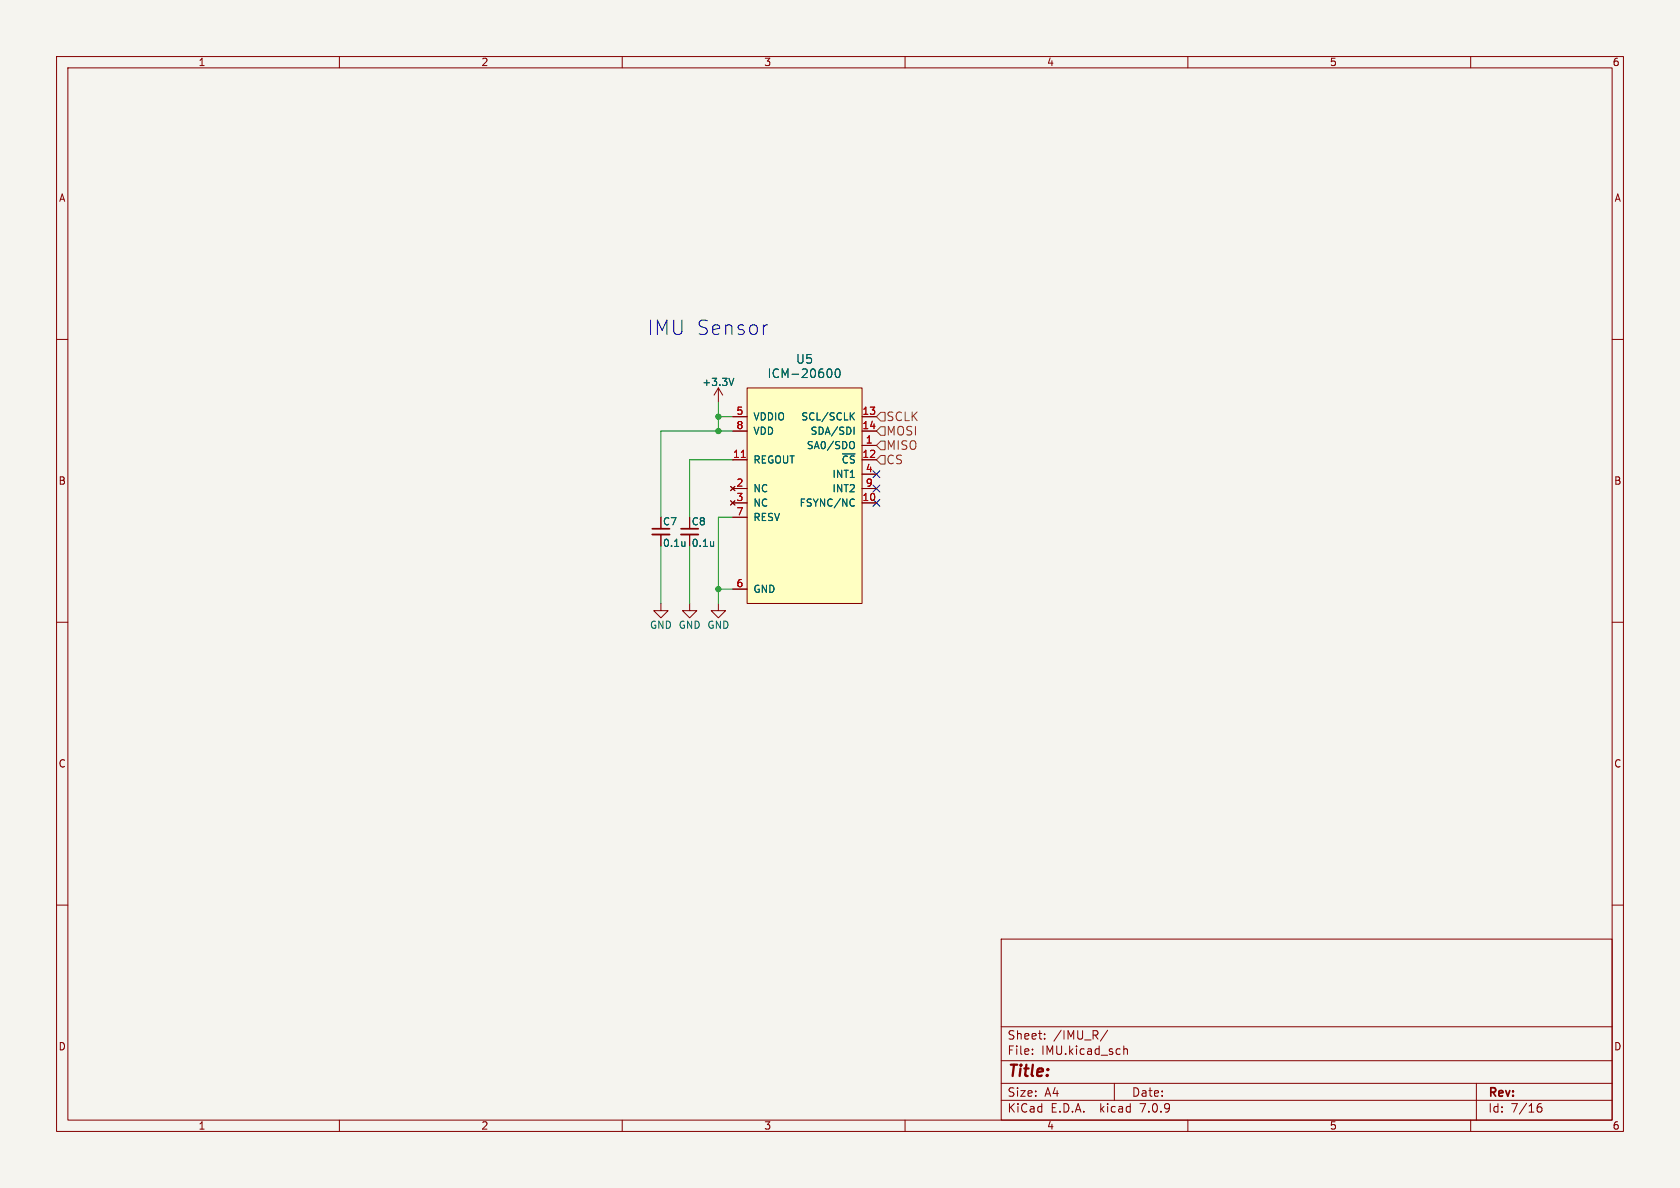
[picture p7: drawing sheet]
<svg xmlns="http://www.w3.org/2000/svg" width="297mm" height="210mm" viewBox="0 0 297 210" stroke-linecap="round" stroke-linejoin="round" font-family="sans-serif">
<path d="M0 0h297v210h-297z" fill="#f5f4ef" stroke="#f5f4ef" stroke-width=".18"/>
<g fill="none" stroke="#840000" stroke-width=".18">
<path d="M10 10h277v190h-277zM12 12h273v186h-273zM60 10v2M110 10v2M160 10v2M210 10v2M260 10v2M10 60h2M285 60h2M127 68.6l-.8 1.3M127 68.6v2.5M127 68.6l.8 1.3"/>
<path d="M129.5 73.7h2.6M129.5 76.2h2.6M132.1 68.6h20.3v38.1h-20.3zM152.4 78.7h2.5M152.4 73.7h2.5M152.4 76.2h2.5M116.8 94.5v2M121.9 94.5v2M129.2 86l.7 .7M129.2 88.5l.7 .8M129.5 88.9h2.6M129.5 81.3h2.6"/>
<path d="M129.5 86.4h2.6M129.5 91.4h2.6M129.9 86l-.7 .7M129.9 88.5l-.7 .8M152.4 88.9h2.5M152.4 81.3h2.5M152.4 86.4h2.5M152.4 83.8h2.5M10 110h2M116.8 106.7v1.3h1.3l-1.3 1.2-1.2-1.2h1.2M121.9 106.7v1.3h1.3l-1.3 1.2-1.3-1.2h1.3M127 106.7v1.3h1.3l-1.3 1.2-1.3-1.2h1.3"/>
<path d="M129.5 104.1h2.6M285 110h2M10 160h2M285 160h2M177 166h108v32h-108zM60 198v2M110 198v2M160 198v2M177 194.5h108M177 191.5h108M177 187.5h108M177 181.5h108"/>
<path d="M182.5 186.3v.1M182.5 185.5v.1M184.7 183.6v.1M184.7 182.8v.1M195.8 182.1l-1.3 2M197 191.5v3M198.7 184.9v1.5M198.7 185.5l.2-.1 .3 .1 .1 .9M210 198v2M260 198v2M261 191.5v6.5M271.7 196l.3-.3h.5l.1 .3v.3l-.3 .3h-.3l-.3-.3"/>
<path d="M272.5 195.1a.6 .6 0 0 0-.8 .6"/>
</g>
<path d="M132.1 68.6h20.3v38.1h-20.3z" fill="#ffffc2" stroke="#ffffc2" stroke-width=".18"/>
<g fill="none" stroke="#006464" stroke-width=".18">
<path d="M129.7 66.9l-.4 1.2M146.7 65.2a.95 .95 0 0 1 0 1.5M147.8 65.4l.2-.2a.83 .83 0 0 1 .6 .6 .83 .83 0 0 1-.3 .9h-.1a.82 .82 0 0 1-.4-1.3zM150.5 73.5l.5 .7M150.7 78l.2 .1a.81 .81 0 0 1-.2 1.2M151 75.5v1.3M151 73l-.7 .7M121.1 95.7v.9M121.1 96.5h-.1M126.2 95.7v.9M126.2 96.5h-.1M150.8 88.2l.2 .1"/>
<path d="M151 89.4l-.2 .1"/>
</g>
<path d="M131.1 80.9h.7" fill="none" stroke="#a90000" stroke-width=".18"/>
<path d="M115.3 94.5h3.1M120.4 94.5h3" fill="none" stroke="#840000" stroke-width=".33"/>
<path d="M115.3 93.5h3.1M120.4 93.5h3" fill="none" stroke="#840000" stroke-width=".3"/>
<path d="M155.7 78h.8v1.5h-.8l-.8-.8zM155.7 75.4h.8v1.6h-.8l-.8-.8zM155.7 72.9h.8v1.5h-.8l-.8-.7zM155.7 80.5h.8v1.5h-.8l-.8-.7z" fill="none" stroke="#725600" stroke-width=".18"/>
<path d="M135.7 57.4l-.5 .1" fill="none" stroke="#0000c2" stroke-width=".18"/>
<path d="M127 71.1v5.1M127 73.7h2.5M129.5 76.2h-12.7v15.2M116.8 96.5v10.2M121.9 96.5v10.2M129.5 91.4h-2.5v15.3M129.5 81.3h-7.6v10.1M127 104.1h2.5" fill="none" stroke="#009600" stroke-width=".18"/>
<path d="M154.3 88.3l1.2 1.2M154.3 85.8l1.2 1.2M154.3 83.2l1.2 1.2M155.5 88.3l-1.2 1.2M155.5 85.8l-1.2 1.2M155.5 83.2l-1.2 1.2" fill="none" stroke="#000084" stroke-width=".18"/>
<g fill="#009600" stroke="#009600" stroke-width=".18">
<circle cx="127" cy="76.2" r=".46"/>
<circle cx="127" cy="73.7" r=".46"/>
<circle cx="127" cy="104.1" r=".46"/>
</g>
<text font-size="3.5" fill="#0000c2" x="114.3" y="59.4">IMU Sensor</text>
<text font-size="2.8" fill="#840000" x="178" y="190.9">Title:</text>
<g font-size="2.1" fill="#006464">
<text x="140.6" y="64.5">U5</text>
<text x="135.6" y="67">ICM-20600</text>
</g>
<g font-size="2.1" fill="#725600">
<text x="156.6" y="77.2">MOSI</text>
<text x="156.6" y="74.7">SCLK</text>
<text x="156.6" y="82.3">CS</text>
<text x="156.6" y="79.7">MISO</text>
</g>
<g font-size="2.1" fill="#840000">
<text x="178" y="184">Sheet:</text>
<text x="186.2" y="184">/IMU_R/</text>
<text x="178" y="186.7">File:</text>
<text x="184.1" y="186.7">IMU.kicad_sch</text>
<text x="178" y="196.9">KiCad</text>
<text x="178" y="194.1">Size:</text>
<text x="184.7" y="194.1">A4</text>
<text x="185.7" y="196.9">E.D.A.</text>
<text x="194.6" y="196.9">kicad</text>
<text x="200" y="194.1">Date:</text>
<text x="201.8" y="196.9">7.0.9</text>
<text x="263" y="194.3">Rev:</text>
<text x="263" y="196.9">Id:</text>
<text x="267.1" y="196.9">7/16</text>
</g>
<g font-size="1.8" fill="#840000">
<text x="35" y="11.9">1</text>
<text x="85" y="11.9">2</text>
<text x="135" y="11.9">3</text>
<text x="185" y="11.9">4</text>
<text x="235" y="11.9">5</text>
<text x="285" y="11.9">6</text>
<text x="10.3" y="35.9">A</text>
<text x="285.3" y="35.9">A</text>
<text x="10.3" y="85.9">B</text>
<text x="285.3" y="85.9">B</text>
<text x="117.1" y="93.1">C7</text>
<text x="122.2" y="93.1">C8</text>
<text x="10.3" y="135.9">C</text>
<text x="285.3" y="135.9">C</text>
<text x="10.3" y="185.9">D</text>
<text x="285.3" y="185.9">D</text>
<text x="35" y="199.9">1</text>
<text x="85" y="199.9">2</text>
<text x="135" y="199.9">3</text>
<text x="185" y="199.9">4</text>
<text x="235" y="199.9">5</text>
<text x="285" y="199.9">6</text>
</g>
<g font-size="1.8" fill="#006464">
<text x="124.1" y="68.4">+3.3V</text>
<text x="133.1" y="74.5">VDDIO</text>
<text x="133.1" y="77.1">VDD</text>
<text x="141.6" y="74.5">SCL/SCLK</text>
<text x="143.2" y="77.1">SDA/SDI</text>
<text x="133.1" y="82.1">REGOUT</text>
<text x="142.5" y="79.6">SA0/SDO</text>
<text x="148.7" y="82.1">~{CS}</text>
<text x="133.1" y="87.2">NC</text>
<text x="133.1" y="89.8">NC</text>
<text x="141.3" y="89.8">FSYNC/NC</text>
<text x="147.1" y="84.7">INT1</text>
<text x="147.1" y="87.2">INT2</text>
<text x="133.1" y="92.3">RESV</text>
<text x="117.1" y="96.9">0.1u</text>
<text x="122.2" y="96.9">0.1u</text>
<text x="133.1" y="105">GND</text>
<text x="114.8" y="111.4">GND GND GND</text>
</g>
<g font-size="1.8" fill="#a90000">
<text x="130.1" y="73.4">5</text>
<text x="130.1" y="75.9">8</text>
<text x="152.4" y="73.4">13</text>
<text x="152.4" y="75.9">14</text>
<text x="129.5" y="81">11</text>
<text x="152.4" y="81">12</text>
<text x="153" y="78.5">1</text>
<text x="153" y="83.6">4</text>
<text x="130.1" y="86.1">2</text>
<text x="130.1" y="88.6">3</text>
<text x="152.4" y="88.6">10</text>
<text x="153" y="86.1">9</text>
<text x="130.1" y="91.2">7</text>
<text x="130.1" y="103.9">6</text>
</g>
</svg>
